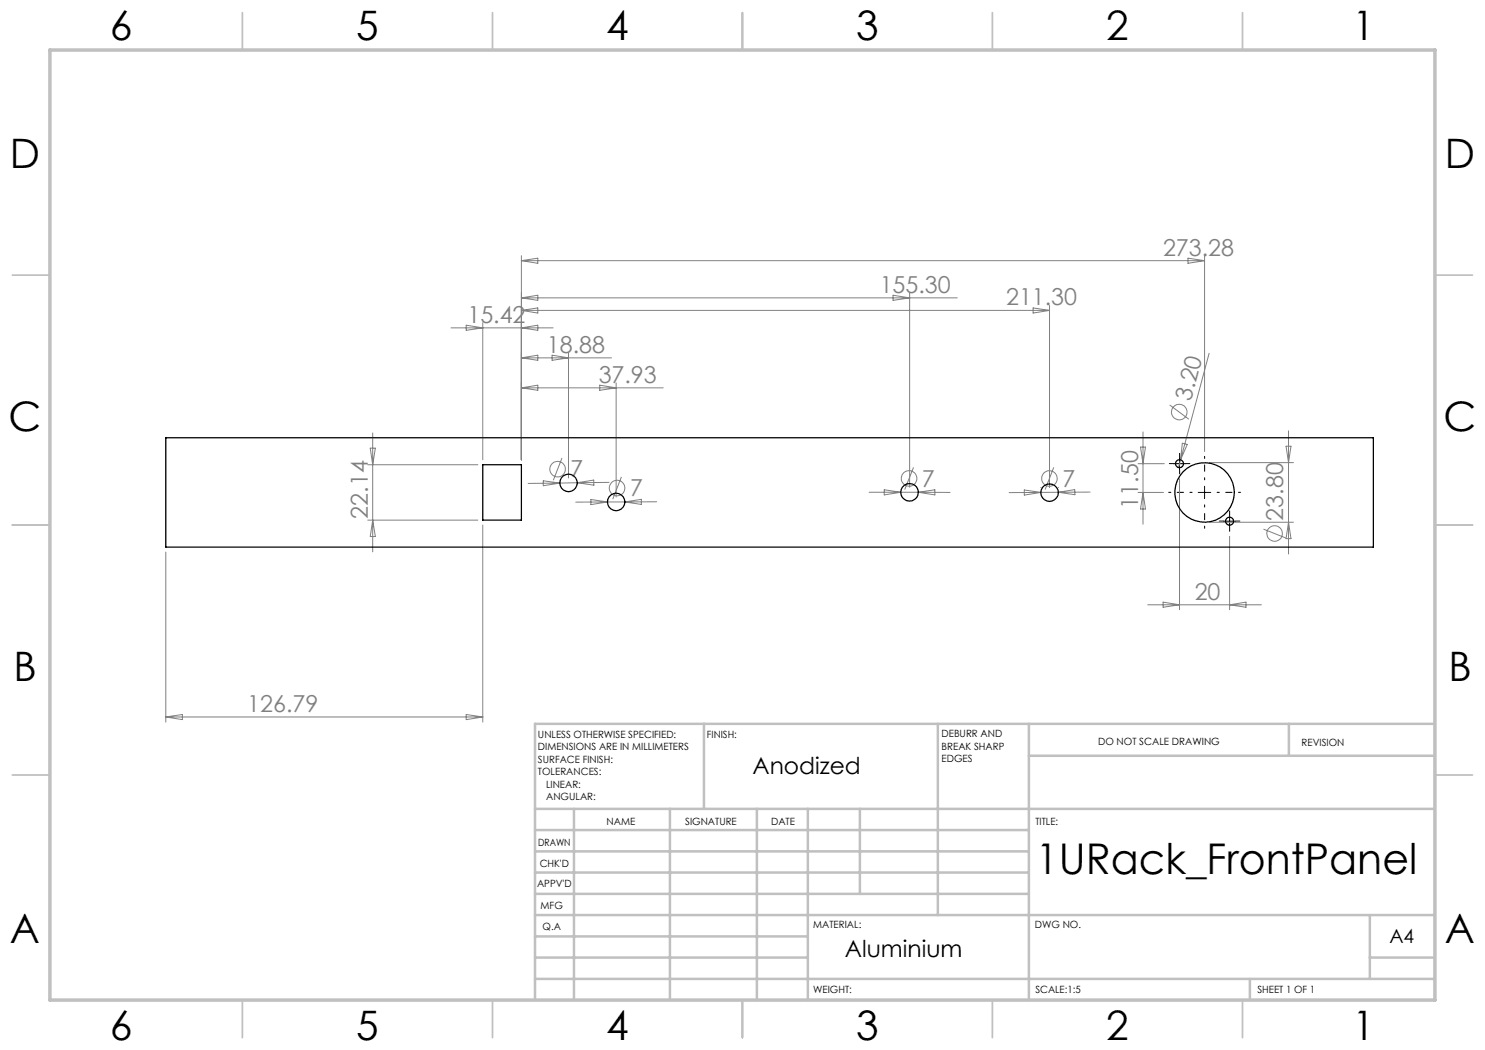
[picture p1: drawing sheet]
<svg xmlns="http://www.w3.org/2000/svg" width="297mm" height="210mm" viewBox="0 0 297 210" stroke-linecap="round" stroke-linejoin="round" font-family="sans-serif">
<g fill="none" stroke="#808080" stroke-width=".2">
<path d="M104.3 51.1v40.9M104.3 52.1l3.3-.5v1.1zM104.3 59.6l3.3-.6v1.1zM104.3 59.6h87.2M104.3 52.1h136.6M178.6 59l3.3 .6-3.3 .5zM181.9 58.6v38.9M237.6 51.6l3.3 .5-3.3 .6zM240.9 51.1v39.2M90.2 65.6h20.4M93.2 65l3.4 .6-3.4 .5zM96.6 64.5v27.5"/>
<path d="M104.3 65.6l3.3-.6v1.1zM104.3 62.1l3.3-.5v1zM104.3 71.6l3.3-.6v1.1zM104.3 77.6l3.3-.6v1.1zM104.3 71.6h18M104.3 77.6h28.3M104.3 62.1h105.6M110.4 71l3.3 .6-3.3 .5zM113.7 70.5v25.1M119.9 77l3.3 .6-3.3 .5zM123.2 76.6v22.8M206.6 61.6l3.3 .5-3.3 .5z"/>
<path d="M209.9 61.1v36.4M241.8 70.7l-5.7 21.3M73.6 92.9h22M74 89.6h1.1l-.6 3.3zM74.5 86.6v23.8M108.7 96.2l3.3 .4-3.3 .5zM112 96.6l-6.4 .1M112.4 91.6l-1.7 4.5M115.5 96.5l-3.5 .1M115.5 96.5l3.2-.5 .1 1zM118.2 99.9l3.3 .5-3.3 .5zM121.8 96.5h-6.3"/>
<path d="M124.3 95.4l-1.7 4.4M173.8 98.5h9.9M176.8 98l3.4 .5-3.4 .5zM182.7 93.5l-1.8 4.4M183.7 98.5h6.3M183.7 98.5l3.3-.5v1zM204.9 98l3.3 .5-3.3 .5zM208.2 97.5h.1M208.2 98.5h-6.4M210.7 93.5l-1.7 4.4M211.7 97.5h.1M211.7 98.5h-3.5"/>
<path d="M211.7 98.5l3.2-.6 .1 1zM218 98.4l-6.3 .1M227.6 92.7h5.3M227.6 98.5h5.1M228.1 89.4h1l-.5 3.3zM228.6 86.4v18.4M228.6 98.5l.5 3.3h-1zM233.9 81l3.9 2.8M235.9 95.8v26.1M236.1 92l-.4 1.5M236.5 88.6l1 .3-1.4 3.1zM241.9 92.5h16.8"/>
<path d="M257.2 89.2h1l-.5 3.3zM257.7 86.2v24.6M33.2 110.4v34M73.6 104h22M74.5 104l.6 3.3h-1.1zM96.6 105v39.4M121.5 100.4h-6.4M121.5 100.4h3.5M125 100.4l3.3-.5v1zM131.3 100.4h-6.3M241.9 104.4h16.8M245.9 107.3v14.6"/>
<path d="M252.7 105.8l4.4 1.8M257.7 104.4l.5 3.3h-1zM229.6 121h22.7M232.6 120.4l3.3 .6-3.3 .5zM245.9 121l3.3-.6v1.1zM33.2 143.4h63.4M33.2 143.4l3.3-.5v1zM93.2 142.9l3.4 .5-3.4 .5z"/>
<circle cx="111.5" cy="93.8" r="1.56"/>
<circle cx="123.4" cy="97.6" r="1.56"/>
<circle cx="181.8" cy="95.7" r="1.55"/>
<circle cx="209.9" cy="95.7" r="1.56"/>
<circle cx="235.8" cy="82.4" r="1.56"/>
<circle cx="254.9" cy="106.7" r="1.56"/>
</g>
<path d="M234.7 92.7h-.8M235.9 91.5v-.8M235.9 94v.8M237.2 92.7h.8M244.7 104.2h-.8M245.9 103v-.8M245.9 105.5v.8M247.2 104.2h.8" fill="none" stroke="#000" stroke-width=".2" stroke-dasharray="15.2 1.3 1.3 1.3"/>
<path d="M238.4 98.5h-4.7M240.9 96v-4.7M243.4 98.5h4.7M240.9 101v4.7" fill="none" stroke="#000" stroke-width=".2" stroke-dasharray="15.2 1.3 1.3 1.3" stroke-dashoffset="14.8"/>
<path d="M234.7 92.7h2.5M235.9 91.5v2.5M239.6 98.5h2.5M240.9 97.3v2.4M244.7 104.2h2.5M245.9 103v2.5" fill="none" stroke="#000" stroke-width=".2"/>
<g fill="none" stroke="#c0c0c0" stroke-width=".35">
<path d="M48.5 2.5v7.5M98.5 2.5v7.5M148.5 2.5v7.5M198.5 2.5v7.5M248.5 2.5v7.5M2.5 55h7.5M287 55h7.5M2.5 105h7.5M287 105h7.5M2.5 155h7.5M287 155h7.5M48.5 200v7.5"/>
<path d="M98.5 200v7.5M148.5 200v7.5M198.5 200v7.5M248.5 200v7.5"/>
</g>
<g fill="none" stroke="#c0c0c0" stroke-width=".5">
<path d="M140.8 144.8v17M187.6 144.8v38.2M205.8 144.8v55.2M205.8 151.2h81.2M257.8 144.8v6.4M287 144.8h-180v55.2M107 161.8h180M107 178.8h98.8M107 174.5h98.8M107 170.3h98.8M107 166h98.8M114.8 161.8v38.2"/>
<path d="M134 161.8v38.2M151.4 161.8v38.2M161.6 161.8v38.2M172 161.8v17M107 195.8h180M107 191.5h54.6M107 187.3h54.6M107 183h180M250 195.8v4.2M274 191.5h13M274 183v12.8"/>
</g>
<path d="M10 10h277v190h-277z" fill="none" stroke="#c0c0c0" stroke-width=".7"/>
<g fill="none" stroke="#000" stroke-width=".25">
<path d="M33.2 87.6h241.5v21.8h-241.5zM96.6 92.9h7.7v11.1h-7.7z"/>
<circle cx="113.7" cy="96.6" r="1.75"/>
<circle cx="181.9" cy="98.5" r="1.75"/>
<circle cx="209.9" cy="98.5" r="1.75"/>
<circle cx="235.9" cy="92.7" r=".81"/>
<circle cx="240.9" cy="98.5" r="6"/>
<circle cx="123.2" cy="100.4" r="1.75"/>
<circle cx="245.9" cy="104.2" r=".8"/>
</g>
<text font-size="8.5" x="207.2" y="174.7">1URack_FrontPanel</text>
<g font-size="8.1">
<text x="22" y="8">6</text>
<text x="71.2" y="8">5</text>
<text x="121.2" y="8">4</text>
<text x="171.3" y="8">3</text>
<text x="221.3" y="8">2</text>
<text x="270.5" y="8">1</text>
<text x="2" y="33.6">D</text>
<text x="289" y="33.6">D</text>
<text x="1.7" y="86.1">C</text>
<text x="288.7" y="86.1">C</text>
<text x="2.7" y="136.1">B</text>
<text x="289.7" y="136.1">B</text>
<text x="2" y="188.6">A</text>
<text x="289" y="188.6">A</text>
<text x="22" y="208">6</text>
<text x="71.2" y="208">5</text>
<text x="121.2" y="208">4</text>
<text x="171.3" y="208">3</text>
<text x="221.3" y="208">2</text>
<text x="270.5" y="208">1</text>
</g>
<g font-size="4.7" fill="#808080">
<text x="232.6" y="51.1">273.28</text>
<text x="175.9" y="58.5">155.30</text>
<text x="93.5" y="64.5">15.42</text>
<text x="201.2" y="61.1">211.30</text>
<text x="109.4" y="70.5">18.88</text>
<text x="119.7" y="76.5">37.93</text>
<text x="238.2" y="80.4" transform="rotate(-75 238.2 80.4)">3.20</text>
<text x="114.1" y="95.5" transform="rotate(-1 114.1 95.5)">7</text>
<text x="126" y="99.3">7</text>
<text x="184.4" y="97.4">7</text>
<text x="212.5" y="97.4">7</text>
<text x="227.6" y="101.7" transform="rotate(-90 227.6 101.7)">11.50</text>
<text x="73.6" y="103.7" transform="rotate(-90 73.6 103.7)">22.14</text>
<text x="256.7" y="104.1" transform="rotate(-90 256.7 104.1)">23.80</text>
<text x="238.9" y="119.9">20</text>
<text x="49.4" y="142.4">126.79</text>
</g>
<g font-size="4.7">
<text x="150.5" y="154.7">Anodized</text>
<text x="169" y="191.3">Aluminium</text>
</g>
<text font-size="3.9" x="277.9" y="188.5">A4</text>
<g font-size="2">
<text x="107.6" y="147.6">UNLESS OTHERWISE SPECIFIED:</text>
<text x="141.4" y="147.6">FINISH:</text>
<text x="188.3" y="147.5">DEBURR AND</text>
<text x="188.3" y="150">BREAK SHARP</text>
<text x="219.6" y="149">DO NOT SCALE DRAWING</text>
<text x="260.3" y="149.2">REVISION</text>
<text x="107.6" y="150.1">DIMENSIONS ARE IN MILLIMETERS</text>
<text x="107.6" y="152.6">SURFACE FINISH:</text>
<text x="107.6" y="155.1">TOLERANCES:</text>
<text x="188.3" y="152.5">EDGES</text>
<text x="109.2" y="157.6">LINEAR:</text>
<text x="109.2" y="160.1">ANGULAR:</text>
<text x="121.3" y="165">NAME</text>
<text x="137" y="164.9">SIGNATURE</text>
<text x="154.2" y="164.9">DATE</text>
<text x="207.1" y="164.9">TITLE:</text>
<text x="107.6" y="169.1">DRAWN</text>
<text x="107.9" y="173.3">CHK'D</text>
<text x="107.4" y="177.4">APPV'D</text>
<text x="108.1" y="181.8">MFG</text>
<text x="108.5" y="186">Q.A</text>
<text x="162.6" y="185.5">MATERIAL:</text>
<text x="207" y="185.5">DWG NO.</text>
<text x="162.6" y="198.5">WEIGHT:</text>
<text x="207.1" y="198.6">SCALE:1:5</text>
<text x="251.5" y="198.6">SHEET 1 OF 1</text>
</g>
</svg>
